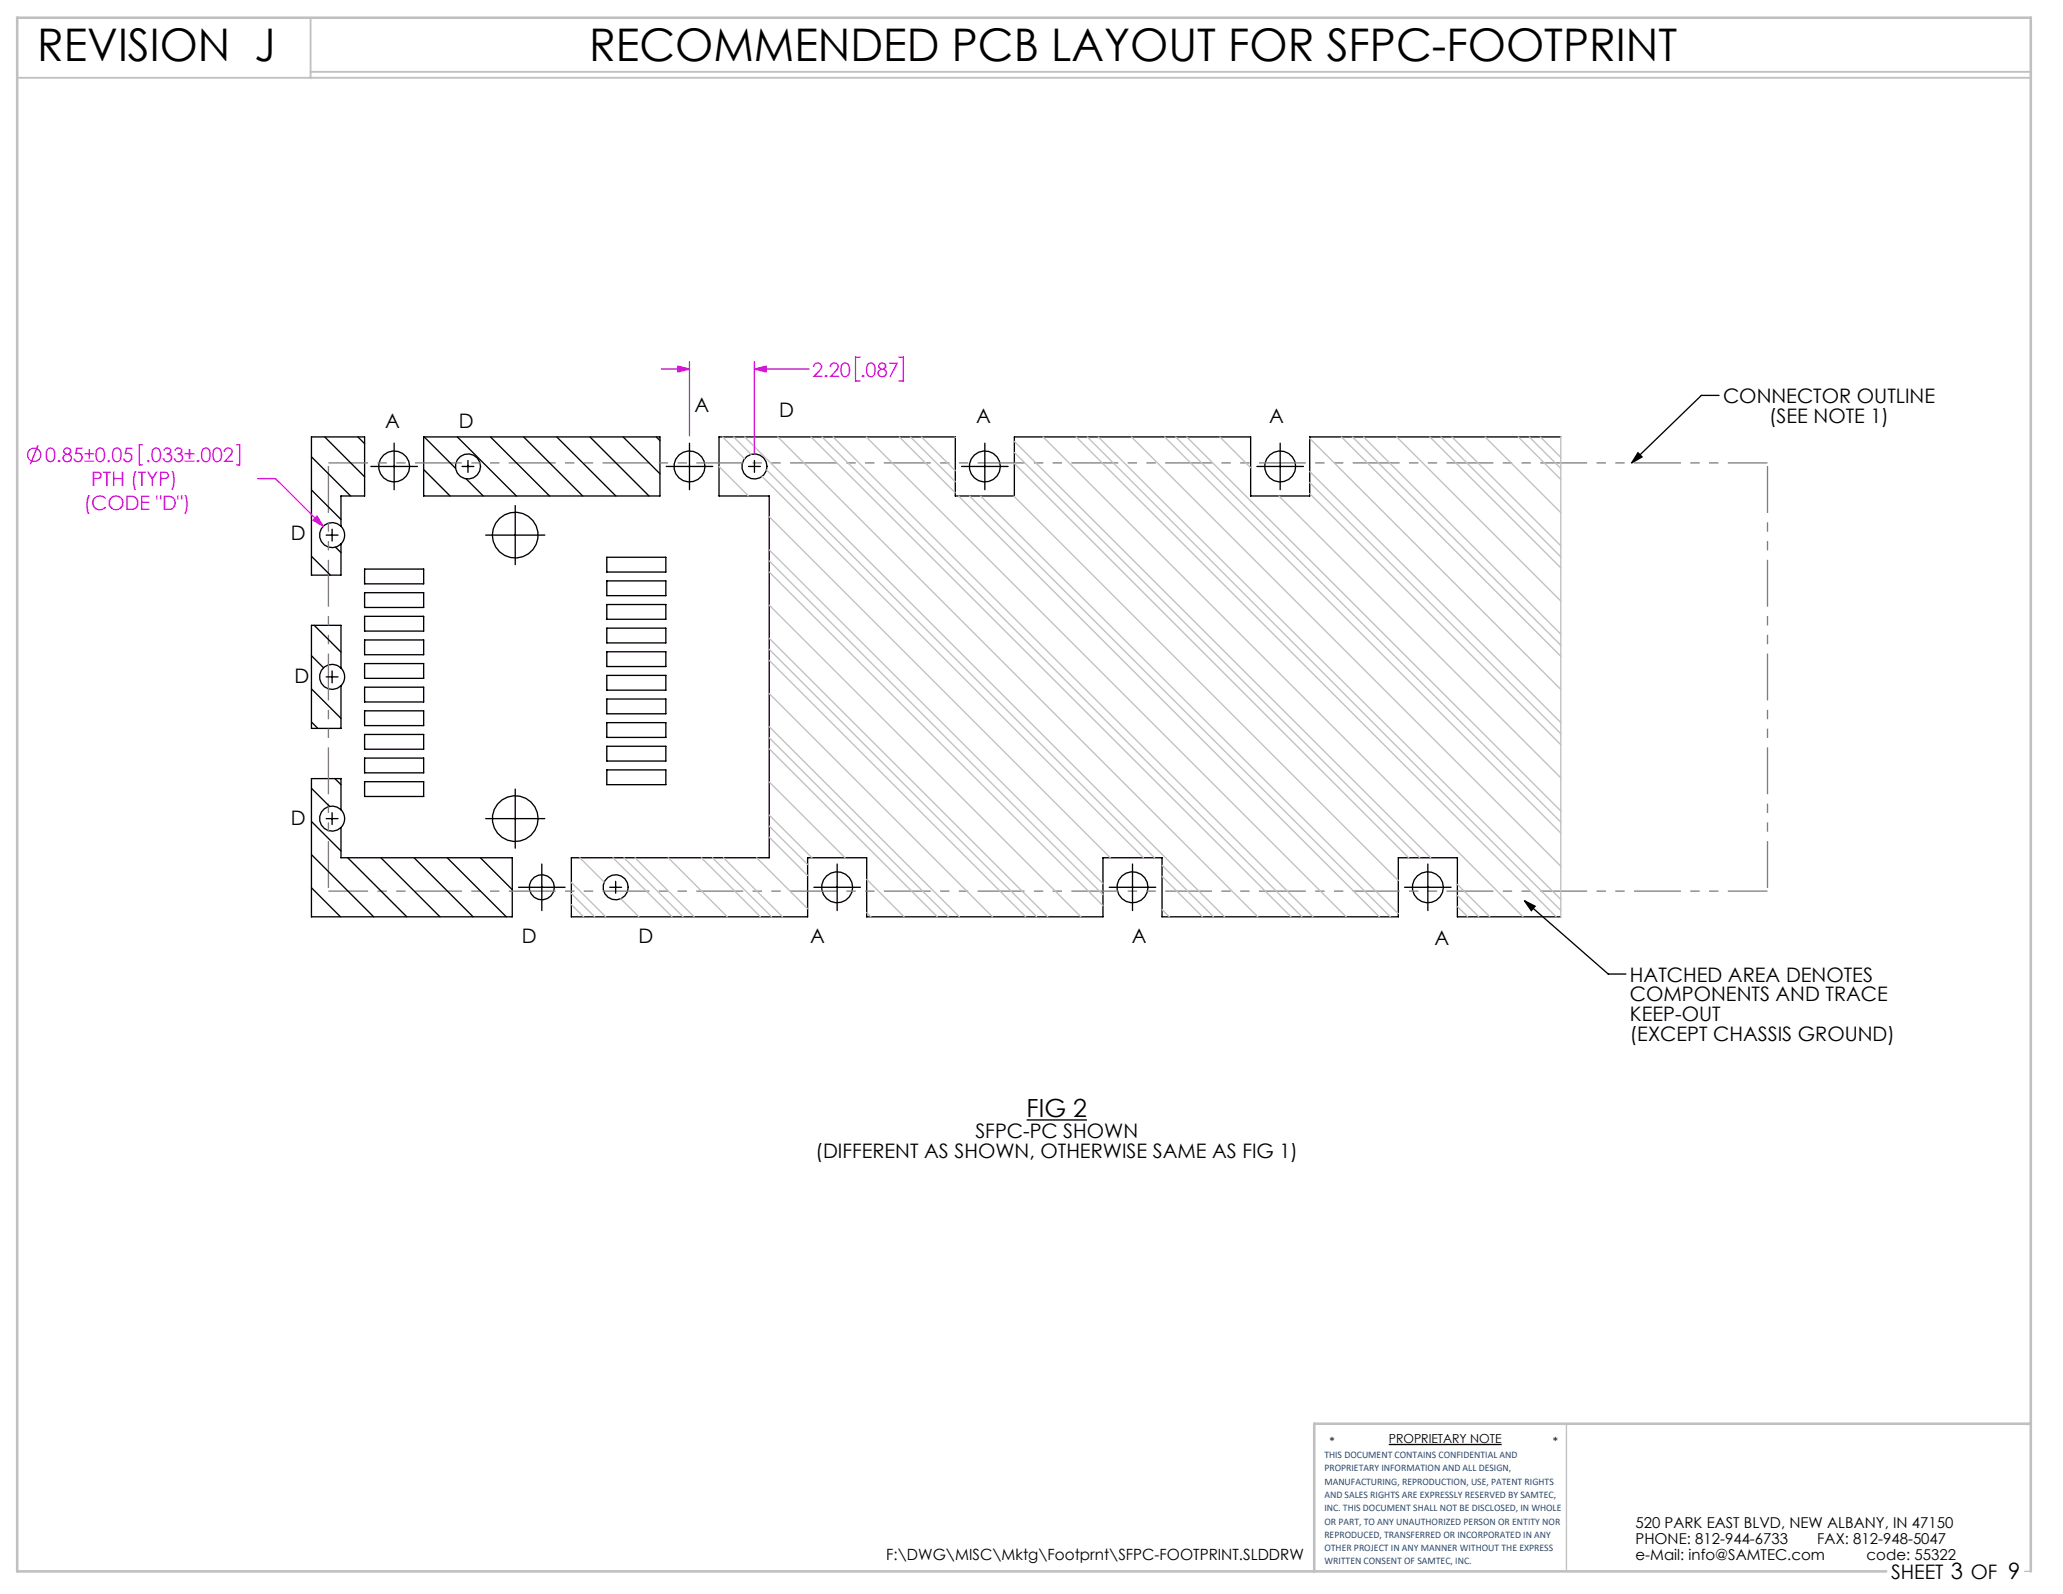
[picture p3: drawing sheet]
<svg xmlns="http://www.w3.org/2000/svg" width="279mm" height="216mm" viewBox="0 0 279 216" stroke-linecap="round" stroke-linejoin="round" font-family="sans-serif">
<path d="M0 0h279.4v215.9h-279.4z" fill="none" stroke="#fff" stroke-width=".18"/>
<g fill="none" stroke="#000" stroke-width=".18">
<path d="M44 59.2l5.4 5.4M48.5 59.2l.9 .9M57.4 59.2h32v8h-32zM57.4 59.2l4.3 4.2M61.9 59.2l8 8M66.4 59.2l8 8M70.9 59.2l8 8M75.4 59.2l8 8M79.9 59.2l8 8M84.4 59.2l5 5M88.9 59.2l.5 .5M211.4 59.2h-34v8h-8v-8h-32v8h-8v-8h-32v8h6.8v49h-26.8v8h32v-8h8v8h32v-8h8v8h32v-8h8v8h14"/>
<path d="M232.8 53.6h-2.4l-9.4 9.1M42.2 75.3l2.5 2.6M42.2 66.4l4 4M42.2 61.9l5.3 5.3M44.2 72.5h1.6M45 71.7v1.6M45.4 74.1l.8 .8M46.2 71.3a1.7 1.7 0 0 0-2.4 0 1.7 1.7 0 0 0 0 2.4 1.7 1.7 0 0 0 2.4 0M46.2 71.3a1.7 1.7 0 0 1 0 2.4M46.2 71.3v-4.1h3.2v-8h-7.2v18.7h4v-4.2M49.4 77.1h8v2h-8zM50.2 63.2h6.3"/>
<path d="M53.4 60v6.3M57.4 63.6l3.6 3.6M62.6 63.2h1.6M63.1 64.9l2.3 2.3M63.4 62.4v1.6M65.8 72.5h8M69.8 68.5v8M82.2 75.5h8v2h-8zM82.2 78.7h8v2h-8zM90.2 63.2h6.3M93.4 60v6.3M101.4 63.2h1.6"/>
<path d="M102.2 62.4v1.6M130.2 63.2h6.3M133.4 60v6.3M170.2 63.2h6.3M173.4 60v6.3M221.8 61.3l.6 .6-1.4 .8zM42.2 97.8l.8 .9M42.2 93.3l4 4M42.2 88.8l1.6 1.6M42.6 84.7l3.6 3.6M44.2 91.7h1.6M45 90.9v1.6"/>
<path d="M46.2 90.5a1.7 1.7 0 0 0-2.4 0 1.7 1.7 0 0 0 0 2.4 1.7 1.7 0 0 0 2.4 0M46.2 90.5a1.7 1.7 0 0 1 0 2.4M46.2 90.5v-5.8h-4v14h4v-5.8M49.4 80.3h8v2h-8zM49.4 83.5h8v2h-8zM49.4 86.7h8v2h-8zM49.4 89.9h8v2h-8zM49.4 93.1h8v2h-8zM49.4 96.3h8v2h-8zM49.4 99.5h8v2h-8zM82.2 81.9h8v2h-8zM82.2 85.1h8v2h-8z"/>
<path d="M82.2 88.3h8v2h-8zM82.2 91.5h8v2h-8zM82.2 94.7h8v2h-8zM82.2 97.9h8v2h-8zM42.2 115.8l8.4 8.4M42.2 111.3l4 4M42.2 106.8l2.4 2.4M44.2 110.9h1.6M45 110.1v1.6M45.4 105.5l.8 .8M46.2 109.7a1.7 1.7 0 0 0-2.4 0 1.7 1.7 0 0 0 0 2.4 1.7 1.7 0 0 0 2.4 0M46.2 109.7a1.7 1.7 0 0 1 0 2.4"/>
<path d="M46.2 109.7v-4.2h-4v18.7h27.2v-8h-23.2v-4.1M47.1 116.2l8 8M49.4 102.7h8v2h-8zM49.4 105.9h8v2h-8zM51.6 116.2l8 8M56.1 116.2l8 8M60.6 116.2l8 8M65.1 116.2l4.3 4.3M65.8 110.9h8M69.8 106.9v8M73.4 117v6.3M82.2 101.1h8v2h-8z"/>
<path d="M82.2 104.3h8v2h-8zM83.4 119.4v1.6M113.4 117v6.3M153.4 117v6.3M193.4 117v6.3M42.2 120.2l3.9 4M70.2 120.2h6.3M82.6 120.2h1.6M110.2 120.2h6.3M150.2 120.2h6.3M190.2 120.2h6.3M206.5 122l11.3 9.9h2.4"/>
<path d="M206.5 122l1.4 .7-.5 .6zM139 151.7h8.2M188.1 195.7h15.3"/>
<circle cx="53.4" cy="63.2" r="2.1"/>
<circle cx="63.4" cy="63.2" r="1.7"/>
<circle cx="69.8" cy="72.5" r="3.1"/>
<circle cx="93.4" cy="63.2" r="2.1"/>
<circle cx="102.2" cy="63.2" r="1.7"/>
<circle cx="133.4" cy="63.2" r="2.1"/>
<circle cx="173.4" cy="63.2" r="2.1"/>
<circle cx="69.8" cy="110.9" r="3.1"/>
<circle cx="73.4" cy="120.2" r="1.7"/>
<circle cx="83.4" cy="120.2" r="1.7"/>
<circle cx="113.4" cy="120.2" r="2.1"/>
<circle cx="153.4" cy="120.2" r="2.1"/>
<circle cx="193.4" cy="120.2" r="2.1"/>
</g>
<g fill="none" stroke="#c0c0c0" stroke-width=".18">
<path d="M97.9 59.2l2.9 2.9M99.4 59.2l2.3 2.3M100.9 59.2l65 65M105.3 59.2l65 65M109.8 59.2l65 65M111.3 59.2l65 65M112.8 59.2l65 65M117.3 59.2l65 65M121.8 59.2l7.6 7.6M123.3 59.2l6.1 6.1M124.8 59.2l4.6 4.6M129.3 59.2l.1 .1"/>
<path d="M137.4 59.8l56.4 56.4M141.3 59.2l65 65M145.8 59.2l65 65M147.3 59.2l64.1 64.1M148.7 59.2l62.7 62.6M153.2 59.2l58.2 58.1M157.7 59.2l53.7 53.6M159.2 59.2l52.2 52.1M160.7 59.2l50.7 50.6M165.2 59.2l4.2 4.1M177.4 59.4l34 34M181.7 59.2l29.7 29.7"/>
<path d="M183.2 59.2l28.2 28.2M184.7 59.2l26.7 26.7M189.2 59.2l22.2 22.2M193.6 59.2l17.8 17.7M195.1 59.2l16.3 16.2M196.6 59.2l14.8 14.7M201.1 59.2l10.3 10.2M205.6 59.2l5.8 5.7M207.1 59.2l4.3 4.2M208.6 59.2l2.8 2.7M211.4 59.2v65M97.4 63.2l4 4"/>
<path d="M103.2 64.5l51.7 51.7M103.8 63.6l52.6 52.6M104.2 74.5l45.2 45.2M104.2 76l45.2 45.2M104.2 77.5l45.2 45.2M104.2 70l46.2 46.2M129.8 67.2l57 57M131.3 67.2l57 57M132.8 67.2l56.6 56.6M137.3 67.2l52.1 52.1M137.4 61.3l54.9 54.9M137.4 62.8l53.4 53.4"/>
<path d="M173.2 67.2l38.2 38.1M177.4 63.9l34 34M177.4 65.4l34 34M177.4 66.9l34 34M104.2 98.4l25.7 25.8M104.2 86.5l37.7 37.7M104.2 99.9l24.2 24.3M104.2 87.9l36.2 36.3M104.2 89.4l34.7 34.8M104.2 93.9l30.2 30.3M104.2 82l42.2 42.2M77.4 119.5l4.6 4.7"/>
<path d="M78.5 116.2l3.3 3.3M83 116.2l8 8M84.5 116.2l8 8M86 116.2l8 8M90.5 116.2l8 8M95 116.2l8 8M96.5 116.2l8 8M98 116.2l8 8M102.5 116.2l6.9 6.9M104.2 110.4l5.8 5.8M104.2 111.9l5.2 5.2M104.2 113.4l5.2 5.2"/>
<path d="M104.2 101.4l22.7 22.8M104.2 105.9l10.2 10.3M117.4 119.1l5 5.1M157.4 117.2l7 7M157.4 118.7l5.5 5.5M197.4 119.8l4.4 4.4M77.4 121l3.1 3.2M77.4 122.5l1.6 1.7M84.1 121.7l2.4 2.5M117.4 123.6l.6 .6M157.4 123.2l1 1M197.4 121.3l2.9 2.9"/>
<path d="M197.4 122.8l1.4 1.4M212.2 192.8v20M274.2 212.8h.8"/>
</g>
<path d="M2.3 10.5h272.7M42.1 2.4v8.1M42.1 9.7h232.9" fill="none" stroke="#c0c0c0" stroke-width=".25"/>
<path d="M275 192.8h-97v20M255.5 212.8h-253.2v-210.4h272.7v210.4" fill="none" stroke="#c0c0c0" stroke-width=".35"/>
<g fill="none" stroke="#f0f" stroke-width=".18">
<path d="M89.6 50h3.8M91.8 49.6l1.6 .4-1.6 .4zM93.4 49v10M102.2 50l1.6-.4v.8zM102.2 49v12.4M102.2 50h7.4M116.5 48.4h-.6v3.2h.6M121.7 48.4h.7v3.2h-.7M5.1 60.3l-1 2.6M19.3 60.2h-.4v2.8h.4M32 60.2h.5v2.8h-.5M34.9 64.8h2.4l6.5 6.5"/>
<path d="M42.9 69.9l.9 1.4-1.4-.9z"/>
<circle cx="4.6" cy="61.6" r=".9"/>
</g>
<path d="M44.5 120.7v-58M239.4 120.7v-58" fill="none" stroke="#808080" stroke-width=".18" stroke-dasharray="6.3 1.3 1.3 1.3 1.3 1.3" stroke-dashoffset="-.4" stroke-linecap="butt"/>
<path d="M44.5 62.7h194.9M44.5 120.7h194.9" fill="none" stroke="#808080" stroke-width=".18" stroke-dasharray="6.3 1.3 1.3 1.3 1.3 1.3" stroke-dashoffset="1" stroke-linecap="butt"/>
<path d="M221.8 61.3l.6 .6-1.4 .8zM206.5 122l1.4 .7-.5 .6z" fill="#000"/>
<path d="M42.9 69.9l-.5 .5 1.4 .9zM91.8 49.6l1.6 .4-1.6 .4zM102.2 50l1.6-.4v.8z" fill="#f0f"/>
<g font-size="6.1">
<text x="5" y="8.2">REVISION J</text>
<text x="79.8" y="8.3">RECOMMENDED PCB LAYOUT FOR SFPC-FOOTPRINT</text>
</g>
<text font-size="3.4" x="139" y="151.3">FIG 2</text>
<g font-size="2.7" fill="#f0f">
<text x="110" y="51">2.20</text>
<text x="116.5" y="51">.087</text>
<text x="6.1" y="62.6">0.85±0.05</text>
<text x="12.3" y="65.8">PTH (TYP)</text>
<text x="19.7" y="62.6">.033±.002</text>
<text x="11.3" y="69">(CODE &quot;D&quot;)</text>
</g>
<g font-size="2.7">
<text x="52.2" y="58">A</text>
<text x="62.1" y="58">D</text>
<text x="94" y="55.7">A</text>
<text x="105.5" y="56.4">D</text>
<text x="132.2" y="57.2">A</text>
<text x="171.9" y="57.2">A</text>
<text x="233.4" y="54.6">CONNECTOR OUTLINE</text>
<text x="239.6" y="57.2">(SEE NOTE 1)</text>
<text x="39.4" y="73.2">D</text>
<text x="39.9" y="92.5">D</text>
<text x="39.4" y="111.8">D</text>
<text x="70.7" y="127.7">D</text>
<text x="86.5" y="127.7">D</text>
<text x="109.7" y="127.7">A</text>
<text x="153.3" y="127.7">A</text>
<text x="194.3" y="128">A</text>
<text x="220.7" y="132.9">HATCHED AREA DENOTES</text>
<text x="220.7" y="135.6">COMPONENTS AND TRACE</text>
<text x="220.7" y="138.3">KEEP-OUT</text>
<text x="220.7" y="140.9">(EXCEPT CHASSIS GROUND)</text>
<text x="132.1" y="154.1">SFPC-PC SHOWN</text>
<text x="110.5" y="156.8">(DIFFERENT AS SHOWN, OTHERWISE SAME AS FIG 1)</text>
<text x="256.1" y="213.9">SHEET 3 OF 9</text>
</g>
<text font-size="2.1" x="120" y="211.3">F:\DWG\MISC\Mktg\Footprnt\SFPC-FOOTPRINT.SLDDRW</text>
<g font-size="2">
<text x="221.5" y="207">520 PARK EAST BLVD, NEW ALBANY, IN 47150</text>
<text x="221.5" y="209.2">PHONE: 812-944-6733</text>
<text x="246.1" y="209.2">FAX: 812-948-5047</text>
<text x="221.5" y="211.3">e-Mail: info@SAMTEC.com</text>
<text x="252.8" y="211.3">code: 55322</text>
</g>
<g font-size="1.7">
<text x="180.1" y="195.9">*</text>
<text x="188.1" y="195.5">PROPRIETARY NOTE</text>
<text x="210.3" y="195.9">*</text>
</g>
<g font-size="1.4" fill="#1f497d">
<text x="179.4" y="197.5">THIS DOCUMENT CONTAINS CONFIDENTIAL AND</text>
<text x="179.4" y="199.3">PROPRIETARY INFORMATION AND ALL DESIGN,</text>
<text x="179.4" y="201.1">MANUFACTURING, REPRODUCTION, USE, PATENT RIGHTS</text>
<text x="179.4" y="202.9">AND SALES RIGHTS ARE EXPRESSLY RESERVED BY SAMTEC,</text>
<text x="179.4" y="204.7">INC. THIS DOCUMENT SHALL NOT BE DISCLOSED, IN WHOLE</text>
<text x="179.4" y="206.5">OR PART, TO ANY UNAUTHORIZED PERSON OR ENTITY NOR</text>
<text x="179.4" y="208.3">REPRODUCED, TRANSFERRED OR INCORPORATED IN ANY</text>
<text x="179.4" y="210.1">OTHER PROJECT IN ANY MANNER WITHOUT THE EXPRESS</text>
<text x="179.4" y="211.9">WRITTEN CONSENT OF SAMTEC, INC.</text>
</g>
</svg>
